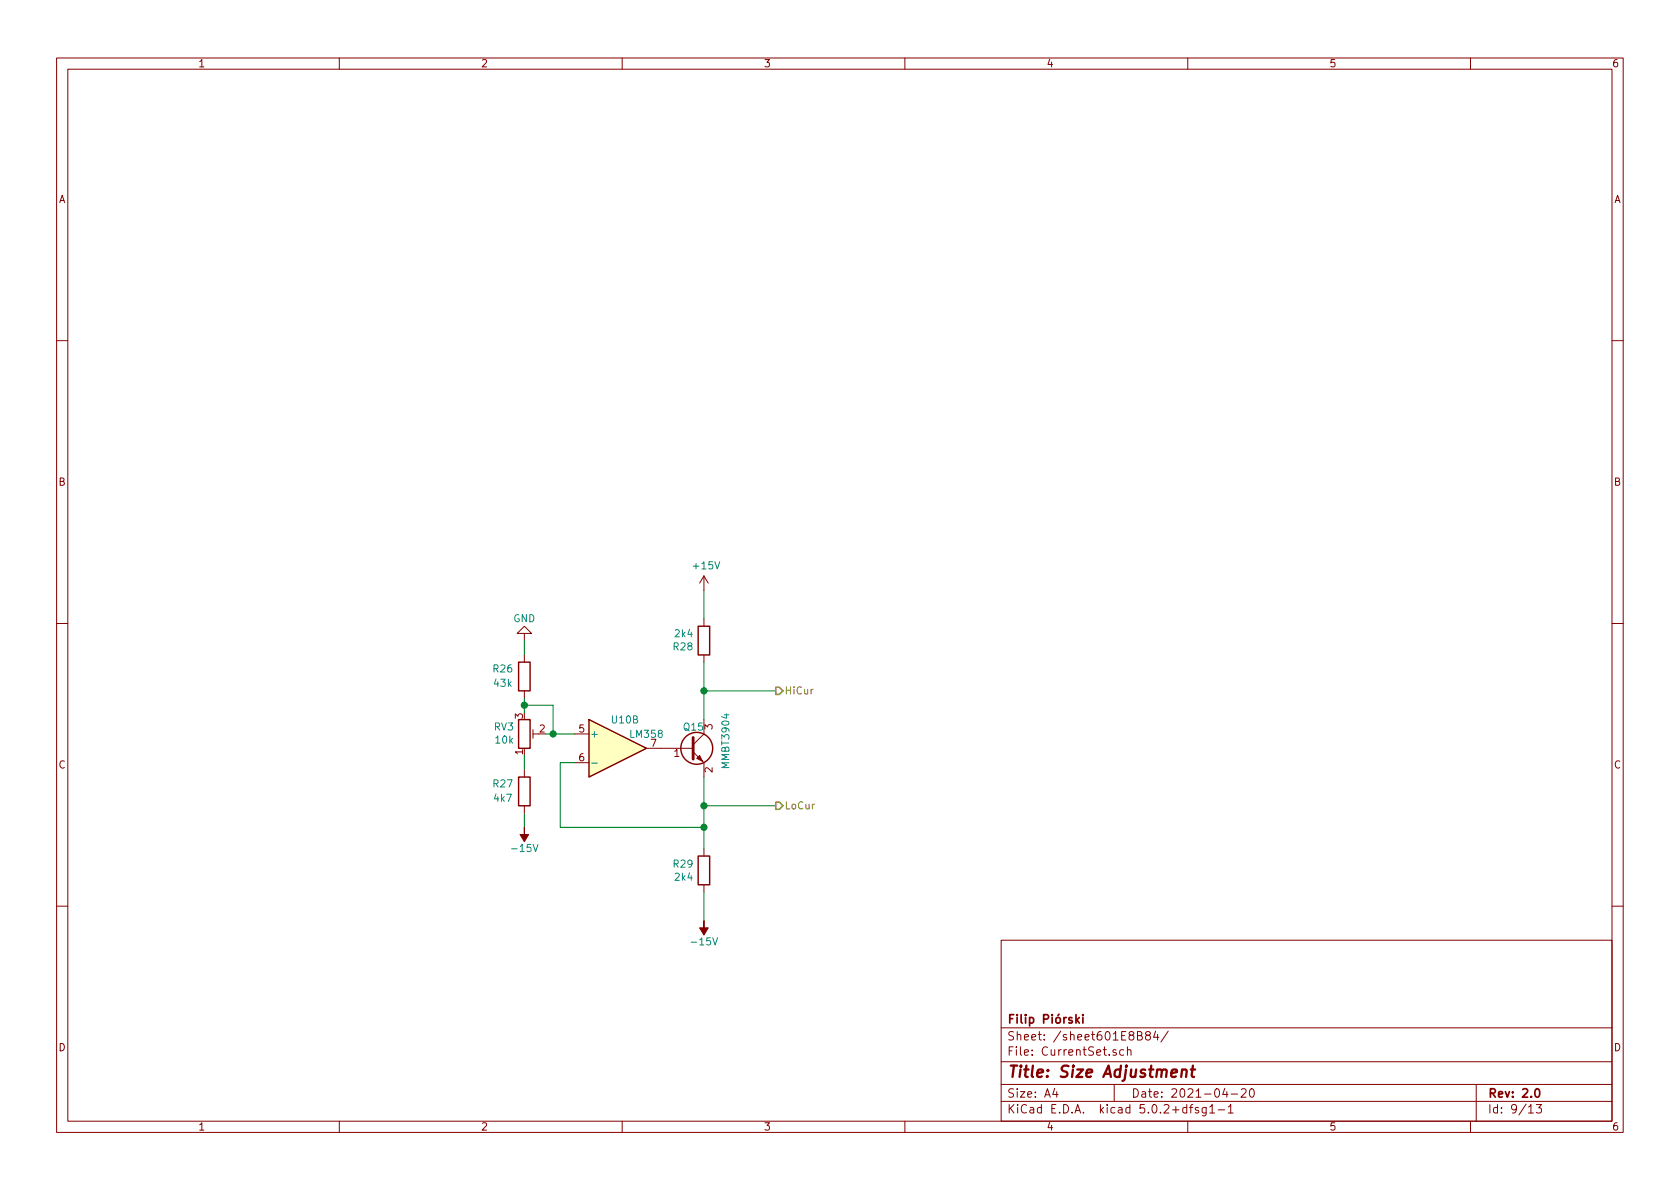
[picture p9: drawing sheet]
EESchema Schematic File Version 4
LIBS:XYgen-cache
EELAYER 26 0
EELAYER END
$Descr A4 11693 8268
encoding utf-8
Sheet 9 13
Title "Size Adjustment"
Date "2021-04-20"
Rev "2.0"
Comp "Filip Piórski"
Comment1 ""
Comment2 ""
Comment3 ""
Comment4 ""
$EndDescr
$Comp
L Device:R_POT_TRIM RV?
U 1 1
P 3650 5100
AR Path="/5FA4B51C/6044B52B" Ref="RV?"  Part="1" 
AR Path="/601DE80D/6044B52B" Ref="RV?"  Part="1" 
AR Path="/6044B52B" Ref="RV?"  Part="1" 
AR Path="/604476D8/6044B52B" Ref="RV?"  Part="1" 
AR Path="/601DE80D/604476D8/6044B52B" Ref="RV?"  Part="1" 
AR Path="/601E8CDA/6044B52B" Ref="RV3"  Part="1" 
F 0 "RV3" H 3581 5054 50  0000 R CNN
F 1 "10k" H 3581 5145 50  0000 R CNN
F 2 "Potentiometer_THT:Potentiometer_Bourns_3296W_Vertical" H 3650 5100 50  0001 C CNN
F 3 "~" H 3650 5100 50  0001 C CNN
	1    3650 5100
	1    0    0    1   
$EndComp
$Comp
L power:GND #PWR?
U 1 1
P 3650 4450
AR Path="/5FA4B51C/6044B532" Ref="#PWR?"  Part="1" 
AR Path="/601DE80D/6044B532" Ref="#PWR?"  Part="1" 
AR Path="/6044B532" Ref="#PWR?"  Part="1" 
AR Path="/604476D8/6044B532" Ref="#PWR?"  Part="1" 
AR Path="/601DE80D/604476D8/6044B532" Ref="#PWR?"  Part="1" 
AR Path="/601E8CDA/6044B532" Ref="#PWR087"  Part="1" 
F 0 "#PWR087" H 3650 4200 50  0001 C CNN
F 1 "GND" H 3650 4300 50  0000 C CNN
F 2 "" H 3650 4450 50  0001 C CNN
F 3 "" H 3650 4450 50  0001 C CNN
	1    3650 4450
	-1   0    0    1   
$EndComp
$Comp
L Device:R R?
U 1 1
P 3650 4700
AR Path="/5FA4B51C/6044B53E" Ref="R?"  Part="1" 
AR Path="/601DE80D/6044B53E" Ref="R?"  Part="1" 
AR Path="/6044B53E" Ref="R?"  Part="1" 
AR Path="/604476D8/6044B53E" Ref="R?"  Part="1" 
AR Path="/601DE80D/604476D8/6044B53E" Ref="R?"  Part="1" 
AR Path="/601E8CDA/6044B53E" Ref="R26"  Part="1" 
F 0 "R26" H 3500 4650 50  0000 C CNN
F 1 "43k" H 3500 4750 50  0000 C CNN
F 2 "Resistor_SMD:R_0805_2012Metric_Pad1.15x1.40mm_HandSolder" V 3580 4700 50  0001 C CNN
F 3 "~" H 3650 4700 50  0001 C CNN
	1    3650 4700
	1    0    0    1   
$EndComp
Wire Wire Line
	3650 5750 3650 5650
Wire Wire Line
	3650 5350 3650 5250
Wire Wire Line
	3650 4850 3650 4900
Wire Wire Line
	3650 4550 3650 4450
$Comp
L Device:R R?
U 1 1
P 3650 5500
AR Path="/5FA4B51C/6044B549" Ref="R?"  Part="1" 
AR Path="/601DE80D/6044B549" Ref="R?"  Part="1" 
AR Path="/6044B549" Ref="R?"  Part="1" 
AR Path="/604476D8/6044B549" Ref="R?"  Part="1" 
AR Path="/601DE80D/604476D8/6044B549" Ref="R?"  Part="1" 
AR Path="/601E8CDA/6044B549" Ref="R27"  Part="1" 
F 0 "R27" H 3500 5450 50  0000 C CNN
F 1 "4k7" H 3500 5550 50  0000 C CNN
F 2 "Resistor_SMD:R_0805_2012Metric_Pad1.15x1.40mm_HandSolder" V 3580 5500 50  0001 C CNN
F 3 "~" H 3650 5500 50  0001 C CNN
	1    3650 5500
	1    0    0    1   
$EndComp
Wire Wire Line
	4000 5100 3850 5100
Wire Wire Line
	3650 4900 3850 4900
Wire Wire Line
	3850 4900 3850 5100
Connection ~ 3650 4900
Wire Wire Line
	3650 4900 3650 4950
Connection ~ 3850 5100
Wire Wire Line
	3850 5100 3800 5100
$Comp
L Amplifier_Operational:LM358 U?
U 2 1
P 4300 5200
AR Path="/6044B557" Ref="U?"  Part="2" 
AR Path="/604476D8/6044B557" Ref="U?"  Part="2" 
AR Path="/601DE80D/604476D8/6044B557" Ref="U?"  Part="2" 
AR Path="/601E8CDA/6044B557" Ref="U10"  Part="2" 
F 0 "U10" H 4350 5400 50  0000 C CNN
F 1 "LM358" H 4500 5300 50  0000 C CNN
F 2 "Package_SO:SOIC-8_3.9x4.9mm_P1.27mm" H 4300 5200 50  0001 C CNN
F 3 "http://www.ti.com/lit/ds/symlink/lm2904-n.pdf" H 4300 5200 50  0001 C CNN
	2    4300 5200
	1    0    0    -1  
$EndComp
$Comp
L Device:R R?
U 1 1
P 4900 6050
AR Path="/5FA4B51C/6044B55E" Ref="R?"  Part="1" 
AR Path="/601DE80D/6044B55E" Ref="R?"  Part="1" 
AR Path="/6044B55E" Ref="R?"  Part="1" 
AR Path="/604476D8/6044B55E" Ref="R?"  Part="1" 
AR Path="/601DE80D/604476D8/6044B55E" Ref="R?"  Part="1" 
AR Path="/601E8CDA/6044B55E" Ref="R29"  Part="1" 
F 0 "R29" H 4830 6096 50  0000 R CNN
F 1 "2k4" H 4830 6005 50  0000 R CNN
F 2 "Resistor_SMD:R_0805_2012Metric_Pad1.15x1.40mm_HandSolder" V 4830 6050 50  0001 C CNN
F 3 "~" H 4900 6050 50  0001 C CNN
	1    4900 6050
	1    0    0    -1  
$EndComp
$Comp
L power:-15V #PWR?
U 1 1
P 4900 6400
AR Path="/5FA4B51C/6044B565" Ref="#PWR?"  Part="1" 
AR Path="/601DE80D/6044B565" Ref="#PWR?"  Part="1" 
AR Path="/6044B565" Ref="#PWR?"  Part="1" 
AR Path="/604476D8/6044B565" Ref="#PWR?"  Part="1" 
AR Path="/601DE80D/604476D8/6044B565" Ref="#PWR?"  Part="1" 
AR Path="/601E8CDA/6044B565" Ref="#PWR089"  Part="1" 
F 0 "#PWR089" H 4900 6500 50  0001 C CNN
F 1 "-15V" H 4900 6550 50  0000 C CNN
F 2 "" H 4900 6400 50  0001 C CNN
F 3 "" H 4900 6400 50  0001 C CNN
	1    4900 6400
	1    0    0    1   
$EndComp
Wire Wire Line
	4900 6400 4900 6200
$Comp
L Transistor_BJT:MMBT3904 Q?
U 1 1
P 4800 5200
AR Path="/6044B56C" Ref="Q?"  Part="1" 
AR Path="/604476D8/6044B56C" Ref="Q?"  Part="1" 
AR Path="/601DE80D/604476D8/6044B56C" Ref="Q?"  Part="1" 
AR Path="/601E8CDA/6044B56C" Ref="Q15"  Part="1" 
F 0 "Q15" H 4750 5350 50  0000 L CNN
F 1 "MMBT3904" V 5050 5050 50  0000 L CNN
F 2 "Package_TO_SOT_SMD:SOT-23" H 5000 5125 50  0001 L CIN
F 3 "https://www.fairchildsemi.com/datasheets/2N/2N3904.pdf" H 4800 5200 50  0001 L CNN
	1    4800 5200
	1    0    0    -1  
$EndComp
Wire Wire Line
	4900 5400 4900 5600
Wire Wire Line
	3900 5750 3900 5300
Wire Wire Line
	3900 5300 4000 5300
Connection ~ 4900 5750
$Comp
L Device:R R?
U 1 1
P 4900 4450
AR Path="/5FA4B51C/6044B57D" Ref="R?"  Part="1" 
AR Path="/601DE80D/6044B57D" Ref="R?"  Part="1" 
AR Path="/6044B57D" Ref="R?"  Part="1" 
AR Path="/604476D8/6044B57D" Ref="R?"  Part="1" 
AR Path="/601DE80D/604476D8/6044B57D" Ref="R?"  Part="1" 
AR Path="/601E8CDA/6044B57D" Ref="R28"  Part="1" 
F 0 "R28" H 4830 4496 50  0000 R CNN
F 1 "2k4" H 4830 4405 50  0000 R CNN
F 2 "Resistor_SMD:R_0805_2012Metric_Pad1.15x1.40mm_HandSolder" V 4830 4450 50  0001 C CNN
F 3 "~" H 4900 4450 50  0001 C CNN
	1    4900 4450
	1    0    0    1   
$EndComp
Wire Wire Line
	4900 4100 4900 4300
$Comp
L power:+15V #PWR?
U 1 1
P 4900 4100
AR Path="/5FA4B51C/6044B586" Ref="#PWR?"  Part="1" 
AR Path="/601DE80D/6044B586" Ref="#PWR?"  Part="1" 
AR Path="/6044B586" Ref="#PWR?"  Part="1" 
AR Path="/604476D8/6044B586" Ref="#PWR?"  Part="1" 
AR Path="/601DE80D/604476D8/6044B586" Ref="#PWR?"  Part="1" 
AR Path="/601E8CDA/6044B586" Ref="#PWR088"  Part="1" 
F 0 "#PWR088" H 4900 3950 50  0001 C CNN
F 1 "+15V" H 4915 4273 50  0000 C CNN
F 2 "" H 4900 4100 50  0001 C CNN
F 3 "" H 4900 4100 50  0001 C CNN
	1    4900 4100
	1    0    0    -1  
$EndComp
Wire Wire Line
	4900 5750 4900 5900
Wire Wire Line
	4900 5600 5400 5600
Wire Wire Line
	3900 5750 4900 5750
Connection ~ 4900 5600
Wire Wire Line
	4900 5600 4900 5750
Wire Wire Line
	4900 4800 5400 4800
Wire Wire Line
	4900 4800 4900 5000
Wire Wire Line
	4900 4600 4900 4800
Connection ~ 4900 4800
Text HLabel 5400 4800 2    50   Output ~ 0
HiCur
Text HLabel 5400 5600 2    50   Output ~ 0
LoCur
$Comp
L power:-15V #PWR?
U 1 1
P 3650 5750
AR Path="/5FA4B51C/6080B453" Ref="#PWR?"  Part="1" 
AR Path="/601DE80D/6080B453" Ref="#PWR?"  Part="1" 
AR Path="/6080B453" Ref="#PWR?"  Part="1" 
AR Path="/604476D8/6080B453" Ref="#PWR?"  Part="1" 
AR Path="/601DE80D/604476D8/6080B453" Ref="#PWR?"  Part="1" 
AR Path="/601E8CDA/6080B453" Ref="#PWR0119"  Part="1" 
F 0 "#PWR0119" H 3650 5850 50  0001 C CNN
F 1 "-15V" H 3650 5900 50  0000 C CNN
F 2 "" H 3650 5750 50  0001 C CNN
F 3 "" H 3650 5750 50  0001 C CNN
	1    3650 5750
	1    0    0    1   
$EndComp
$EndSCHEMATC
